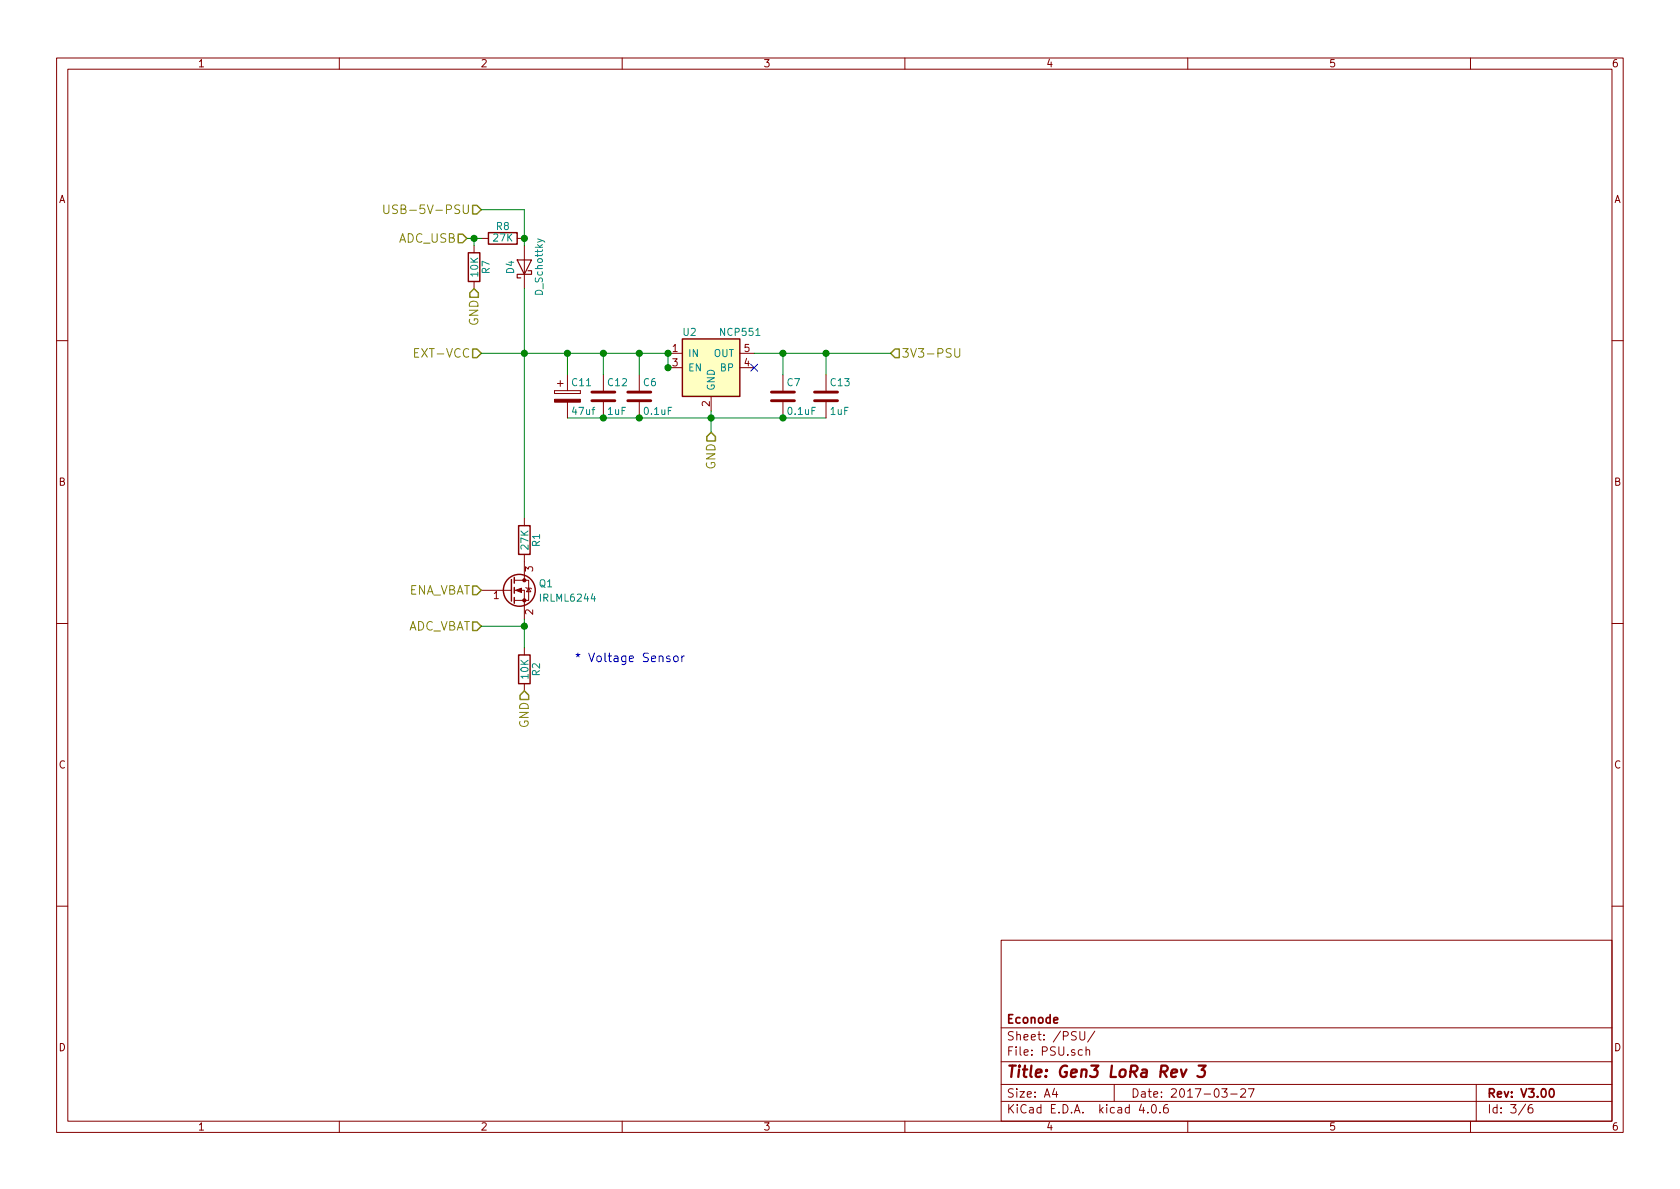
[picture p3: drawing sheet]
<svg xmlns="http://www.w3.org/2000/svg" width="297mm" height="210mm" viewBox="0 0 297 210" stroke-linecap="round" stroke-linejoin="round" font-family="sans-serif">
<g fill="none" stroke="#840000" stroke-width=".18">
<path d="M10 10.3h277v189.9h-277zM12 12.2h273v186.1h-273zM60 10.3v1.9M110 10.3v1.9M160 10.3v1.9M210 10.3v1.9M260 10.3v1.9M83.8 43.4v1.3M83.8 49.8v1.2M85.1 42.2h1.3M91.4 42.2h1.3M92.7 43.4v7.6"/>
<path d="M10 60.2h2M98 69.1v.5zM98 69.6h4.6zM98 69.1h4.6zM98.6 67.8h1M99.1 67.3v1M100.3 66.3v2.8M100.3 71.1v2.8M102.6 69.1v.5zM106.7 66.3v2.8M106.7 71.1v2.8M113 66.3v2.8"/>
<path d="M113 71.1v2.8M118.1 62.5h2.5M118.1 65h2.5M125.7 70.1v2.5M130.8 62.5h2.5M130.8 65h2.5M138.4 66.3v2.8M138.4 71.1v2.8M146 66.3v2.8M146 71.1v2.8M285 60.2h2M92.7 91.7v1.3"/>
<path d="M92.7 98v4.6M10 110.3h2M85.1 104.4h5.3M90.9 104.4h1.8v5.1M90.9 102.6h1.8M92.7 102.6h.8v3.6h-2.6M92.7 114.5v1.3M93 103.9l.1 .1h.8l.1 .1M93.5 104l.4 .6h-.8zM285 110.3h2M92.7 120.9v1.3M10 160.2h2"/>
<path d="M177 166.3h108v32h-108zM285 160.2h2M60 198.3v1.9M110 198.3v1.9M160 198.3v1.9M177 194.8h108M177 191.8h108M177 187.8h108M177 181.8h108M186.4 192.5l-.3 1h.9M186.8 193v1M190.9 182.4v1.2l.3 .3h.3l.3-.3v-1.2"/>
<path d="M191.4 185.7l-.5-.1-.2 .3v.6l.2 .1 .5-.1M192 185.7l.2-.1 .4 .1 .1 .9M192 185.1v1.5M193.6 182.3l-1.3 2M197 191.8v3M201.8 195.2l-.4 1.1h1M202.9 196.7v.1M203.8 195.4l.1-.1a.81 .81 0 0 1 .6 .6 .81 .81 0 0 1-.3 .8l-.1 .1a.8 .8 0 0 1-.6-.6 .8 .8 0 0 1 .3-.8zM205.1 196.7v.1M206.4 195.3a.59 .59 0 0 0-.7 .7l.1 .7 .2 .1 .5-.1 .1-.5-.2-.2-.4-.1-.3 .3M210 198.3v1.9M216 192.5h1l-.5 .6 .4 .1v.7l-.2 .1-.7-.1"/>
<path d="M217.6 193.5h1.1M219.4 192.7l.2-.2h.4l.2 .5-.9 1h.9M220.7 192.5h1l-.6 1.5M260 198.3v1.9M261 191.8v6.5M269.7 195.2l-1.2 2M270.9 195.3a.59 .59 0 0 0-.7 .7l.1 .7 .2 .1 .5-.1v-.5l-.1-.2-.4-.1-.3 .3"/>
</g>
<path d="M274.1 192.7l.2-.2a.81 .81 0 0 1 .6 .6 .81 .81 0 0 1-.3 .8l-.2 .1a.79 .79 0 0 1-.3-1.3z" fill="none" stroke="#840000" stroke-width=".3"/>
<path d="M208.8 189.1l.3 1.3 .7-1.3M211.9 188.4h1.3l-.8 .8a.48 .48 0 0 1 .7 .4l-.1 .5-.2 .2-.8 .1-.3-.1" fill="none" stroke="#840000" stroke-width=".41"/>
<path d="M83.6 36.3h.7l.8 .8-.8 .7h-.7zM81 41.4h.8l.7 .8-.7 .7h-.8zM83.8 51l.8 .8v.8h-1.5v-.8zM83.6 61.7h.7l.8 .8-.8 .7h-.7zM125.7 76.4l.8 .8v.8h-1.5v-.8zM157.5 62.5l.7-.8h.8v1.5h-.8zM83.6 103.6h.7l.8 .8-.8 .8h-.7zM83.6 110h.7l.8 .7-.8 .8h-.7zM92.7 122.2l.8 .7v.8h-1.6v-.8z" fill="none" stroke="#848400" stroke-width=".25"/>
<path d="M67.9 36.2v1.4a.48 .48 0 0 0 .9-.1v-1.3M70.3 36.3a.62 .62 0 0 0-.8 .1v.4l.7 .4v.4a.62 .62 0 0 1-.8 .1M168.8 61.6l.1 1.4a.48 .48 0 0 0 .8-.1v-1.3" fill="none" stroke="#848400" stroke-width=".18"/>
<path d="M120.6 59.9h10.2v10.2h-10.2z" fill="#ffffc2" stroke="#ffffc2" stroke-width=".18"/>
<g fill="none" stroke="#840000" stroke-width=".25">
<path d="M82.8 44.7h2v5.1h-2zM86.4 41.1h5v2.1h-5zM120.6 59.9h10.2v10.2h-10.2zM91.7 93h2v5h-2zM90.4 102.5v3.8M90.9 102.1v1M90.9 103.9v1M90.9 105.7v1M91.7 115.8h2v5.1h-2z"/>
<circle cx="91.8" cy="104.4" r="2.82"/>
</g>
<g fill="none" stroke="#008400" stroke-width=".18">
<path d="M85.1 37.1h7.6v6.3M82.5 42.2h2.6M83.8 42.2v1.2M92.7 51v40.7M85.1 62.5h33v2.5M100.3 73.9h45.7M100.3 62.5v3.8M106.7 62.5v3.8M113 62.5v3.8M125.7 72.6v3.8M133.3 62.5h24.2M138.4 62.5v3.8"/>
<path d="M146 62.5v3.8M85.1 110.7h7.6M92.7 109.5v5"/>
</g>
<path d="M104.6 70.9h4.1M104.6 69.3h4.1M111 70.9h4.1M111 69.3h4.1M136.4 70.9h4.1M136.4 69.3h4.1M144 70.9h4.1M144 69.3h4.1" fill="none" stroke="#840000" stroke-width=".51"/>
<g fill="#008400" stroke="#008400" stroke-width=".25">
<circle cx="113" cy="62.5" r=".51"/>
<circle cx="138.4" cy="62.5" r=".51"/>
<circle cx="125.7" cy="73.9" r=".51"/>
<circle cx="92.7" cy="62.5" r=".51"/>
<circle cx="146.1" cy="62.5" r=".51"/>
<circle cx="138.4" cy="73.9" r=".51"/>
<circle cx="113" cy="73.9" r=".51"/>
<circle cx="106.7" cy="73.9" r=".51"/>
<circle cx="100.3" cy="62.5" r=".51"/>
<circle cx="106.7" cy="62.5" r=".51"/>
<circle cx="118.1" cy="62.5" r=".51"/>
<circle cx="118.1" cy="65" r=".51"/>
<circle cx="92.7" cy="110.7" r=".51"/>
<circle cx="83.8" cy="42.2" r=".51"/>
<circle cx="92.7" cy="42.2" r=".51"/>
</g>
<path d="M91.4 46h2.6l-1.3 2.5zM93.3 47.9h.7v.6h-2.6v.6h.7" fill="none" stroke="#840000" stroke-width=".2"/>
<path d="M95 42.2l1.2 .5 .1 .1" fill="none" stroke="#008484" stroke-width=".18"/>
<g fill="#840000" stroke="#840000" stroke-width=".18">
<path d="M98 70.6h4.6v.5h-4.6z"/>
<path d="M91.2 104.4l1-.4v.8z"/>
<circle cx="92.7" cy="106.2" r=".28"/>
<circle cx="92.7" cy="102.6" r=".28"/>
</g>
<path d="M132.7 64.4l1.3 1.2M134 64.4l-1.3 1.2" fill="none" stroke="#000084" stroke-width=".18"/>
<path d="M118.4 116.1l-.3-.1-.2 .2v.2l.5 .2v.3h-.5M119.2 116.1l.2-.1 .4 .1 .1 .6-.1 .2-.4 .1-.2-.1zM120.5 116v1M121 116l-.3 .1-.2 .2" fill="none" stroke="#0000c2" stroke-width=".18"/>
<text font-size="2.8" fill="#840000" x="178" y="190.5">Title: Gen3 LoRa Rev 3</text>
<g font-size="2.1" fill="#848400">
<text x="70.3" y="37.8">USB-5V-PSU</text>
<text x="70.4" y="42.9">ADC_USB</text>
<text x="84.6" y="57.7" transform="rotate(-90 84.6 57.7)">GND</text>
<text x="73.8" y="63.2">EXT-VCC</text>
<text x="159.4" y="63.2">3V3-PSU</text>
<text x="126.5" y="83.1" transform="rotate(-90 126.5 83.1)">GND</text>
<text x="71.7" y="105.2">ENA_VBAT</text>
<text x="71.6" y="111.5">ADC_VBAT</text>
<text x="93.5" y="128.8" transform="rotate(-90 93.5 128.8)">GND</text>
</g>
<text font-size="2.1" fill="#0000c2" x="101.6" y="117.1">* Voltage Sensor</text>
<g font-size="2.1" fill="#840000">
<text x="178" y="184">Sheet: /PSU/</text>
<text x="178" y="181">Econode</text>
<text x="178" y="186.7">File: PSU.sch</text>
<text x="178" y="196.9">KiCad E.D.A. kicad 4.0.6</text>
<text x="178" y="194.1">Size: A4</text>
<text x="200" y="194.1">Date: 2017-03-27</text>
<text x="263" y="194.1">Rev: V3.00</text>
<text x="263" y="196.9">Id: 3/6</text>
</g>
<g font-size="1.8" fill="#840000">
<text x="35" y="11.9">1</text>
<text x="85" y="11.9">2</text>
<text x="135" y="11.9">3</text>
<text x="185" y="11.9">4</text>
<text x="235" y="11.9">5</text>
<text x="285" y="11.9">6</text>
<text x="10.4" y="35.9">A</text>
<text x="285.4" y="35.9">A</text>
<text x="118.9" y="62.2">1</text>
<text x="118.9" y="64.8">3</text>
<text x="131.6" y="64.8">4</text>
<text x="131.6" y="62.2">5</text>
<text x="125.5" y="71.9" transform="rotate(-90 125.5 71.9)">2</text>
<text x="10.4" y="85.9">B</text>
<text x="285.4" y="85.9">B</text>
<text x="94.2" y="101.1" transform="rotate(-90 94.2 101.1)">3</text>
<text x="87.3" y="105.9">1</text>
<text x="94.2" y="108.7" transform="rotate(-90 94.2 108.7)">2</text>
<text x="10.4" y="135.9">C</text>
<text x="285.4" y="135.9">C</text>
<text x="10.4" y="185.9">D</text>
<text x="285.4" y="185.9">D</text>
<text x="35" y="199.9">1</text>
<text x="85" y="199.9">2</text>
<text x="135" y="199.9">3</text>
<text x="185" y="199.9">4</text>
<text x="235" y="199.9">5</text>
<text x="285" y="199.9">6</text>
</g>
<g font-size="1.8" fill="#008484">
<text x="87.8" y="40.7">R8</text>
<text x="87.3" y="42.7">27K</text>
<text x="84.5" y="48.9" transform="rotate(-90 84.5 48.9)">10K</text>
<text x="86.6" y="48.4" transform="rotate(-90 86.6 48.4)">R7</text>
<text x="90.9" y="48.4" transform="rotate(-90 90.9 48.4)">D4</text>
<text x="96" y="52.1" transform="rotate(-90 96 52.1)">D_Schottky</text>
<text x="120.8" y="59.4">U2</text>
<text x="127.5" y="59.4">NCP551</text>
<text x="121.7" y="63.1">IN</text>
<text x="121.7" y="65.7">EN</text>
<text x="126.1" y="63.1">OUT</text>
<text x="127.3" y="65.7">BP</text>
<text x="101.2" y="68.3">C11</text>
<text x="107.5" y="68.3">C12</text>
<text x="113.8" y="68.3">C6</text>
<text x="126.4" y="69.1" transform="rotate(-90 126.4 69.1)">GND</text>
<text x="139.2" y="68.3">C7</text>
<text x="146.9" y="68.3">C13</text>
<text x="101.3" y="73.3">47uf</text>
<text x="107.5" y="73.3">1uF</text>
<text x="114" y="73.3">0.1uF</text>
<text x="139.4" y="73.3">0.1uF</text>
<text x="146.8" y="73.3">1uF</text>
<text x="93.4" y="97.1" transform="rotate(-90 93.4 97.1)">27K</text>
<text x="95.5" y="96.6" transform="rotate(-90 95.5 96.6)">R1</text>
<text x="95.4" y="103.8">Q1</text>
<text x="95.7" y="106.4">IRLML6244</text>
<text x="93.4" y="120" transform="rotate(-90 93.4 120)">10K</text>
<text x="95.5" y="119.5" transform="rotate(-90 95.5 119.5)">R2</text>
</g>
</svg>
